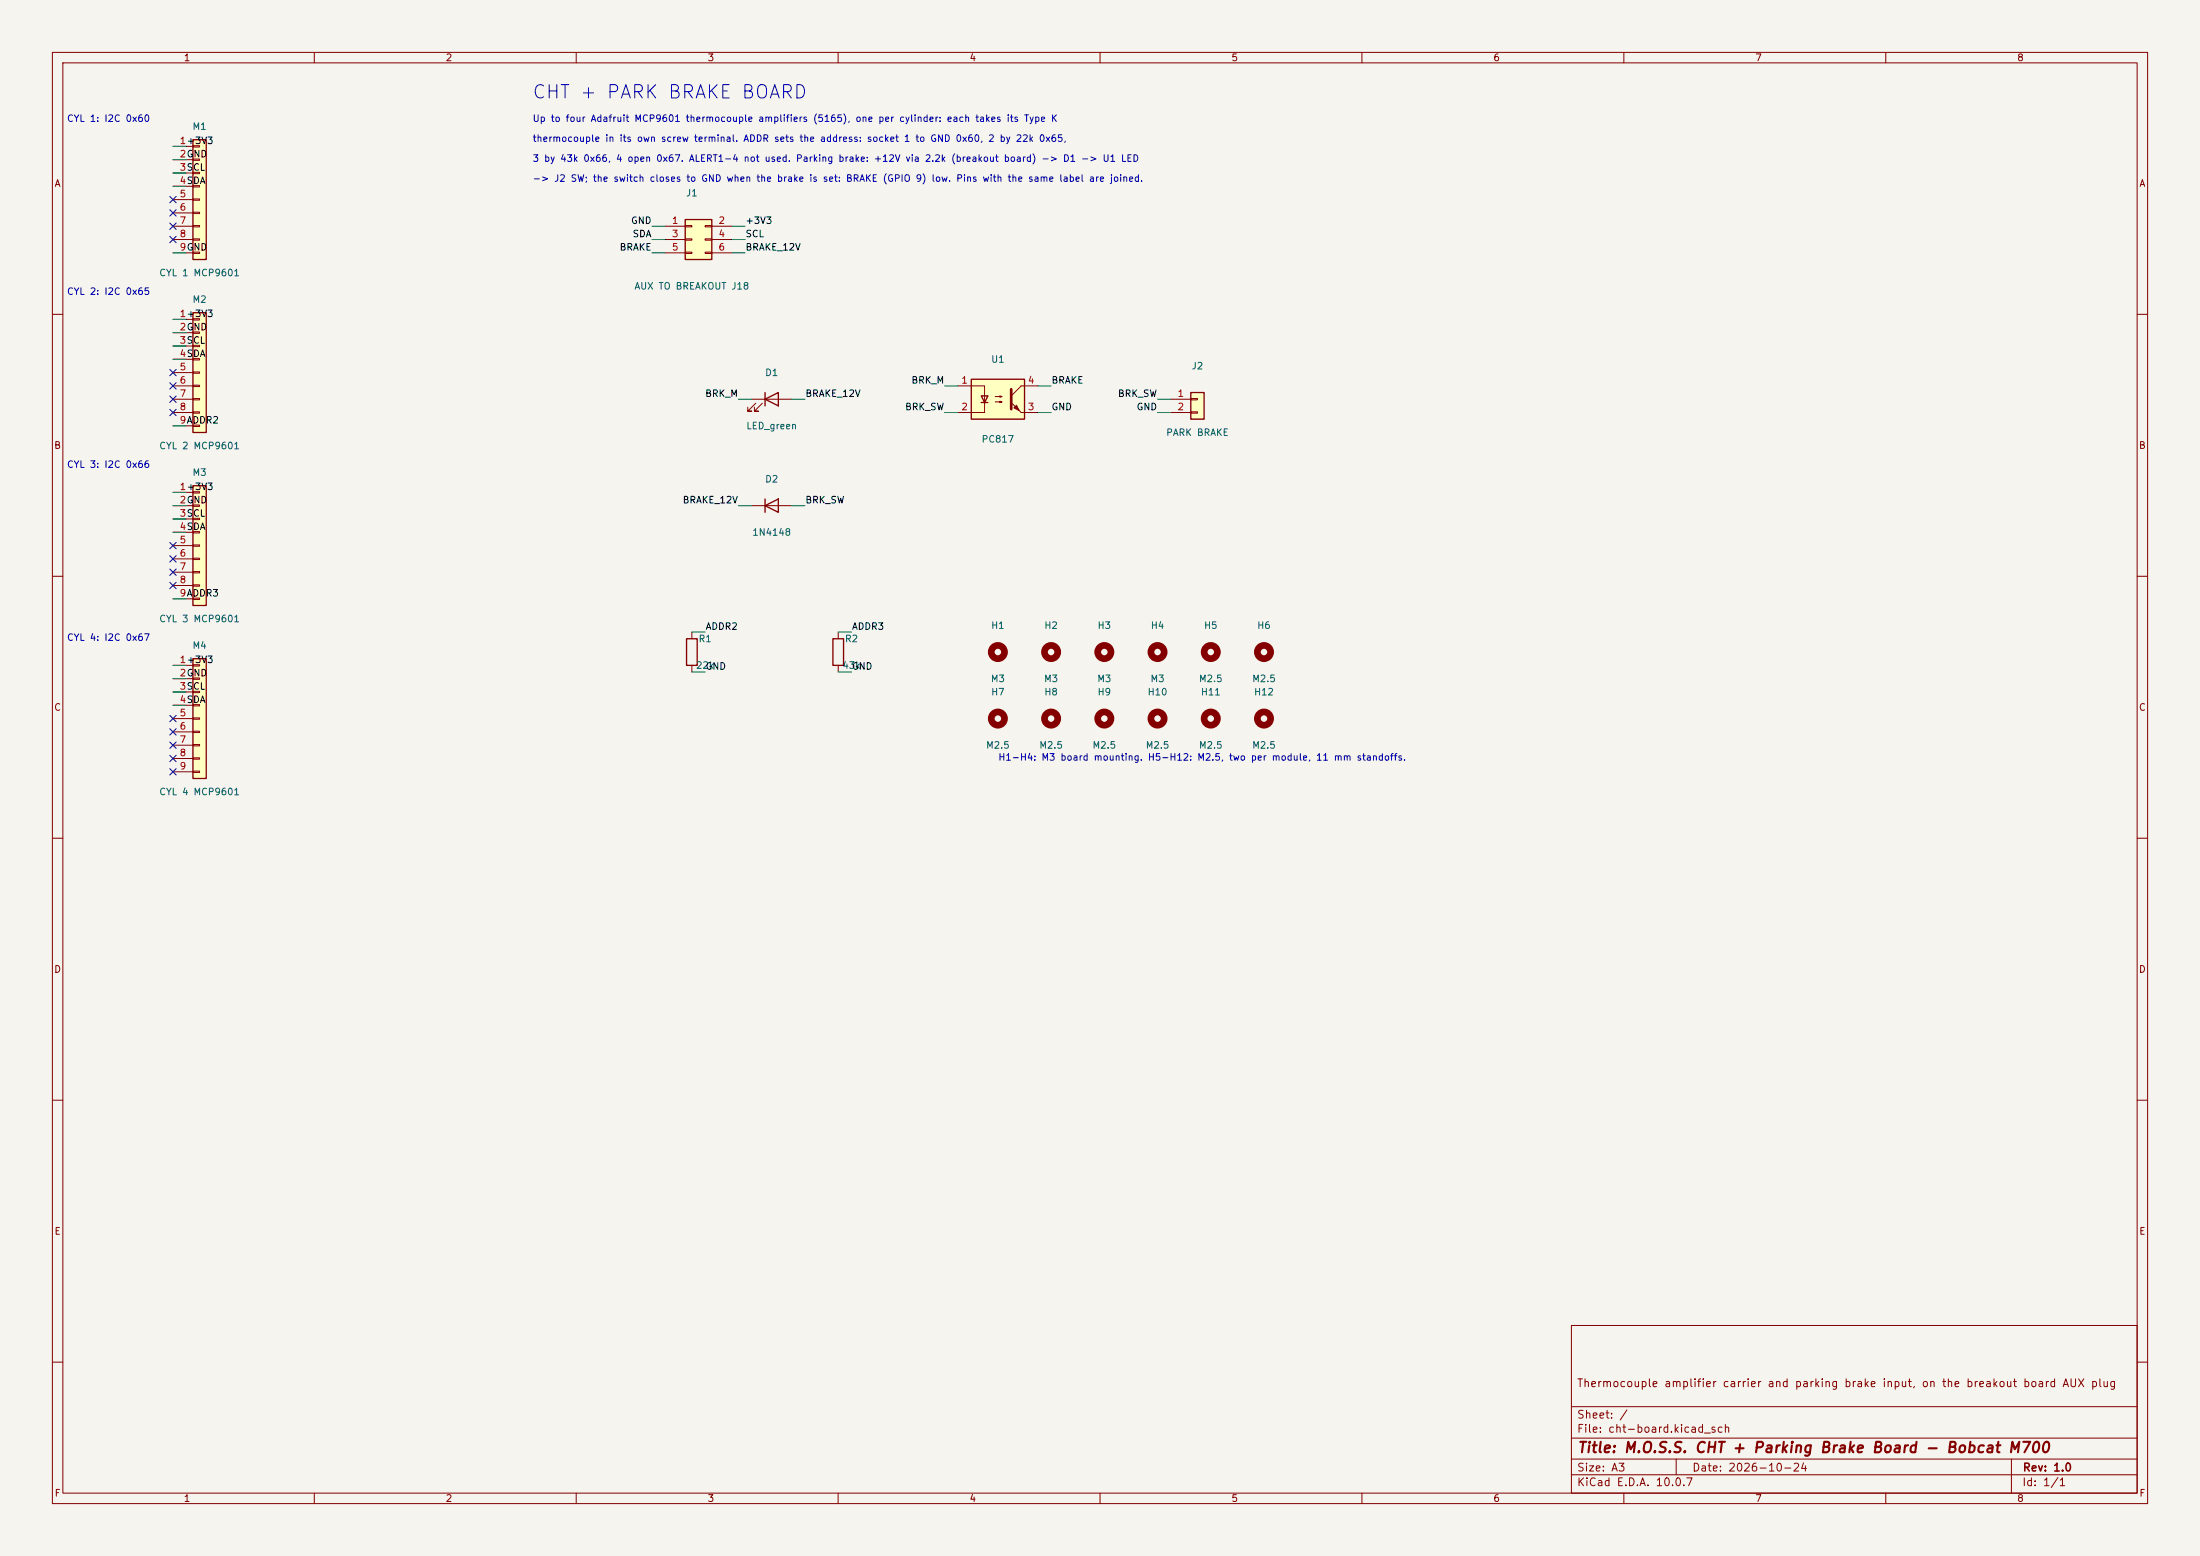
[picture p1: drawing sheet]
(kicad_sch (version 20250114) (generator "eeschema") (generator_version "9.0") (paper "A3") (title_block (title "M.O.S.S. CHT + Parking Brake Board - Bobcat M700") (date "2026-10-24") (rev "1.0") (comment 1 "Thermocouple amplifier carrier and parking brake input, on the breakout board AUX plug")) (lib_symbols (symbol "Connector_Generic:Conn_01x02"
  (pin_names
   (offset 1.016) (hide yes))
  (exclude_from_sim no)
  (in_bom yes)
  (on_board yes)
  (in_pos_files yes)
  (duplicate_pin_numbers_are_jumpers no)
  (property "Reference" "J" (at 0 2.54 0) (show_name no) (do_not_autoplace no) (effects (font (size 1.27 1.27))))
  (property "Value" "Conn_01x02" (at 0 -5.08 0) (show_name no) (do_not_autoplace no) (effects (font (size 1.27 1.27))))
  (property "Footprint" "" (at 0 0 0) (show_name no) (do_not_autoplace no) (hide yes) (effects (font (size 1.27 1.27))))
  (property "Datasheet" "" (at 0 0 0) (show_name no) (do_not_autoplace no) (hide yes) (effects (font (size 1.27 1.27))))
  (property "Description" "Generic connector, single row, 01x02, script generated (kicad-library-utils/schlib/autogen/connector/)" (at 0 0 0) (show_name no) (do_not_autoplace no) (hide yes) (effects (font (size 1.27 1.27))))
  (symbol "Conn_01x02_1_1"
   (rectangle (start -1.27 1.27) (end 1.27 -3.81) (stroke (width 0.254) (type default)) (fill (type background)))
   (rectangle (start -1.27 0.127) (end 0 -0.127) (stroke (width 0.1524) (type default)) (fill (type none)))
   (rectangle (start -1.27 -2.413) (end 0 -2.667) (stroke (width 0.1524) (type default)) (fill (type none)))
   (pin passive line (at -5.08 0 0) (length 3.81) (name "Pin_1" (effects (font (size 1.27 1.27)))) (number "1" (effects (font (size 1.27 1.27)))))
   (pin passive line (at -5.08 -2.54 0) (length 3.81) (name "Pin_2" (effects (font (size 1.27 1.27)))) (number "2" (effects (font (size 1.27 1.27))))))
  (embedded_fonts no)) (symbol "Connector_Generic:Conn_01x09"
  (pin_names
   (offset 1.016) (hide yes))
  (exclude_from_sim no)
  (in_bom yes)
  (on_board yes)
  (in_pos_files yes)
  (duplicate_pin_numbers_are_jumpers no)
  (property "Reference" "J" (at 0 12.7 0) (show_name no) (do_not_autoplace no) (effects (font (size 1.27 1.27))))
  (property "Value" "Conn_01x09" (at 0 -12.7 0) (show_name no) (do_not_autoplace no) (effects (font (size 1.27 1.27))))
  (property "Footprint" "" (at 0 0 0) (show_name no) (do_not_autoplace no) (hide yes) (effects (font (size 1.27 1.27))))
  (property "Datasheet" "" (at 0 0 0) (show_name no) (do_not_autoplace no) (hide yes) (effects (font (size 1.27 1.27))))
  (property "Description" "Generic connector, single row, 01x09, script generated (kicad-library-utils/schlib/autogen/connector/)" (at 0 0 0) (show_name no) (do_not_autoplace no) (hide yes) (effects (font (size 1.27 1.27))))
  (symbol "Conn_01x09_1_1"
   (rectangle (start -1.27 11.43) (end 1.27 -11.43) (stroke (width 0.254) (type default)) (fill (type background)))
   (rectangle (start -1.27 10.287) (end 0 10.033) (stroke (width 0.1524) (type default)) (fill (type none)))
   (rectangle (start -1.27 7.747) (end 0 7.493) (stroke (width 0.1524) (type default)) (fill (type none)))
   (rectangle (start -1.27 5.207) (end 0 4.953) (stroke (width 0.1524) (type default)) (fill (type none)))
   (rectangle (start -1.27 2.667) (end 0 2.413) (stroke (width 0.1524) (type default)) (fill (type none)))
   (rectangle (start -1.27 0.127) (end 0 -0.127) (stroke (width 0.1524) (type default)) (fill (type none)))
   (rectangle (start -1.27 -2.413) (end 0 -2.667) (stroke (width 0.1524) (type default)) (fill (type none)))
   (rectangle (start -1.27 -4.953) (end 0 -5.207) (stroke (width 0.1524) (type default)) (fill (type none)))
   (rectangle (start -1.27 -7.493) (end 0 -7.747) (stroke (width 0.1524) (type default)) (fill (type none)))
   (rectangle (start -1.27 -10.033) (end 0 -10.287) (stroke (width 0.1524) (type default)) (fill (type none)))
   (pin passive line (at -5.08 10.16 0) (length 3.81) (name "Pin_1" (effects (font (size 1.27 1.27)))) (number "1" (effects (font (size 1.27 1.27)))))
   (pin passive line (at -5.08 7.62 0) (length 3.81) (name "Pin_2" (effects (font (size 1.27 1.27)))) (number "2" (effects (font (size 1.27 1.27)))))
   (pin passive line (at -5.08 5.08 0) (length 3.81) (name "Pin_3" (effects (font (size 1.27 1.27)))) (number "3" (effects (font (size 1.27 1.27)))))
   (pin passive line (at -5.08 2.54 0) (length 3.81) (name "Pin_4" (effects (font (size 1.27 1.27)))) (number "4" (effects (font (size 1.27 1.27)))))
   (pin passive line (at -5.08 0 0) (length 3.81) (name "Pin_5" (effects (font (size 1.27 1.27)))) (number "5" (effects (font (size 1.27 1.27)))))
   (pin passive line (at -5.08 -2.54 0) (length 3.81) (name "Pin_6" (effects (font (size 1.27 1.27)))) (number "6" (effects (font (size 1.27 1.27)))))
   (pin passive line (at -5.08 -5.08 0) (length 3.81) (name "Pin_7" (effects (font (size 1.27 1.27)))) (number "7" (effects (font (size 1.27 1.27)))))
   (pin passive line (at -5.08 -7.62 0) (length 3.81) (name "Pin_8" (effects (font (size 1.27 1.27)))) (number "8" (effects (font (size 1.27 1.27)))))
   (pin passive line (at -5.08 -10.16 0) (length 3.81) (name "Pin_9" (effects (font (size 1.27 1.27)))) (number "9" (effects (font (size 1.27 1.27))))))
  (embedded_fonts no)) (symbol "Connector_Generic:Conn_02x03_Odd_Even"
  (pin_names
   (offset 1.016) (hide yes))
  (exclude_from_sim no)
  (in_bom yes)
  (on_board yes)
  (in_pos_files yes)
  (duplicate_pin_numbers_are_jumpers no)
  (property "Reference" "J" (at 1.27 5.08 0) (show_name no) (do_not_autoplace no) (effects (font (size 1.27 1.27))))
  (property "Value" "Conn_02x03_Odd_Even" (at 1.27 -5.08 0) (show_name no) (do_not_autoplace no) (effects (font (size 1.27 1.27))))
  (property "Footprint" "" (at 0 0 0) (show_name no) (do_not_autoplace no) (hide yes) (effects (font (size 1.27 1.27))))
  (property "Datasheet" "" (at 0 0 0) (show_name no) (do_not_autoplace no) (hide yes) (effects (font (size 1.27 1.27))))
  (property "Description" "Generic connector, double row, 02x03, odd/even pin numbering scheme (row 1 odd numbers, row 2 even numbers), script generated (kicad-library-utils/schlib/autogen/connector/)" (at 0 0 0) (show_name no) (do_not_autoplace no) (hide yes) (effects (font (size 1.27 1.27))))
  (symbol "Conn_02x03_Odd_Even_1_1"
   (rectangle (start -1.27 3.81) (end 3.81 -3.81) (stroke (width 0.254) (type default)) (fill (type background)))
   (rectangle (start -1.27 2.667) (end 0 2.413) (stroke (width 0.1524) (type default)) (fill (type none)))
   (rectangle (start -1.27 0.127) (end 0 -0.127) (stroke (width 0.1524) (type default)) (fill (type none)))
   (rectangle (start -1.27 -2.413) (end 0 -2.667) (stroke (width 0.1524) (type default)) (fill (type none)))
   (rectangle (start 3.81 2.667) (end 2.54 2.413) (stroke (width 0.1524) (type default)) (fill (type none)))
   (rectangle (start 3.81 0.127) (end 2.54 -0.127) (stroke (width 0.1524) (type default)) (fill (type none)))
   (rectangle (start 3.81 -2.413) (end 2.54 -2.667) (stroke (width 0.1524) (type default)) (fill (type none)))
   (pin passive line (at -5.08 2.54 0) (length 3.81) (name "Pin_1" (effects (font (size 1.27 1.27)))) (number "1" (effects (font (size 1.27 1.27)))))
   (pin passive line (at 7.62 2.54 180) (length 3.81) (name "Pin_2" (effects (font (size 1.27 1.27)))) (number "2" (effects (font (size 1.27 1.27)))))
   (pin passive line (at -5.08 0 0) (length 3.81) (name "Pin_3" (effects (font (size 1.27 1.27)))) (number "3" (effects (font (size 1.27 1.27)))))
   (pin passive line (at 7.62 0 180) (length 3.81) (name "Pin_4" (effects (font (size 1.27 1.27)))) (number "4" (effects (font (size 1.27 1.27)))))
   (pin passive line (at -5.08 -2.54 0) (length 3.81) (name "Pin_5" (effects (font (size 1.27 1.27)))) (number "5" (effects (font (size 1.27 1.27)))))
   (pin passive line (at 7.62 -2.54 180) (length 3.81) (name "Pin_6" (effects (font (size 1.27 1.27)))) (number "6" (effects (font (size 1.27 1.27))))))
  (embedded_fonts no)) (symbol "Device:D"
  (pin_numbers (hide yes))
  (pin_names
   (offset 1.016) (hide yes))
  (exclude_from_sim no)
  (in_bom yes)
  (on_board yes)
  (in_pos_files yes)
  (duplicate_pin_numbers_are_jumpers no)
  (property "Reference" "D" (at 0 2.54 0) (show_name no) (do_not_autoplace no) (effects (font (size 1.27 1.27))))
  (property "Value" "D" (at 0 -2.54 0) (show_name no) (do_not_autoplace no) (effects (font (size 1.27 1.27))))
  (property "Footprint" "" (at 0 0 0) (show_name no) (do_not_autoplace no) (hide yes) (effects (font (size 1.27 1.27))))
  (property "Datasheet" "" (at 0 0 0) (show_name no) (do_not_autoplace no) (hide yes) (effects (font (size 1.27 1.27))))
  (property "Description" "Diode" (at 0 0 0) (show_name no) (do_not_autoplace no) (hide yes) (effects (font (size 1.27 1.27))))
  (property "Sim.Device" "D" (at 0 0 0) (show_name no) (do_not_autoplace no) (hide yes) (effects (font (size 1.27 1.27))))
  (property "Sim.Pins" "1=K 2=A" (at 0 0 0) (show_name no) (do_not_autoplace no) (hide yes) (effects (font (size 1.27 1.27))))
  (symbol "D_0_1"
   (polyline (pts (xy -1.27 1.27) (xy -1.27 -1.27)) (stroke (width 0.254) (type default)) (fill (type none)))
   (polyline (pts (xy 1.27 1.27) (xy 1.27 -1.27) (xy -1.27 0) (xy 1.27 1.27)) (stroke (width 0.254) (type default)) (fill (type none)))
   (polyline (pts (xy 1.27 0) (xy -1.27 0)) (stroke (width 0) (type default)) (fill (type none))))
  (symbol "D_1_1"
   (pin passive line (at -3.81 0 0) (length 2.54) (name "K" (effects (font (size 1.27 1.27)))) (number "1" (effects (font (size 1.27 1.27)))))
   (pin passive line (at 3.81 0 180) (length 2.54) (name "A" (effects (font (size 1.27 1.27)))) (number "2" (effects (font (size 1.27 1.27))))))
  (embedded_fonts no)) (symbol "Device:LED"
  (pin_numbers (hide yes))
  (pin_names
   (offset 1.016) (hide yes))
  (exclude_from_sim no)
  (in_bom yes)
  (on_board yes)
  (in_pos_files yes)
  (duplicate_pin_numbers_are_jumpers no)
  (property "Reference" "D" (at 0 2.54 0) (show_name no) (do_not_autoplace no) (effects (font (size 1.27 1.27))))
  (property "Value" "LED" (at 0 -2.54 0) (show_name no) (do_not_autoplace no) (effects (font (size 1.27 1.27))))
  (property "Footprint" "" (at 0 0 0) (show_name no) (do_not_autoplace no) (hide yes) (effects (font (size 1.27 1.27))))
  (property "Datasheet" "" (at 0 0 0) (show_name no) (do_not_autoplace no) (hide yes) (effects (font (size 1.27 1.27))))
  (property "Description" "Light emitting diode" (at 0 0 0) (show_name no) (do_not_autoplace no) (hide yes) (effects (font (size 1.27 1.27))))
  (property "Sim.Pins" "1=K 2=A" (at 0 0 0) (show_name no) (do_not_autoplace no) (hide yes) (effects (font (size 1.27 1.27))))
  (symbol "LED_0_1"
   (polyline (pts (xy -3.048 -0.762) (xy -4.572 -2.286) (xy -3.81 -2.286) (xy -4.572 -2.286) (xy -4.572 -1.524)) (stroke (width 0) (type default)) (fill (type none)))
   (polyline (pts (xy -1.778 -0.762) (xy -3.302 -2.286) (xy -2.54 -2.286) (xy -3.302 -2.286) (xy -3.302 -1.524)) (stroke (width 0) (type default)) (fill (type none)))
   (polyline (pts (xy -1.27 0) (xy 1.27 0)) (stroke (width 0) (type default)) (fill (type none)))
   (polyline (pts (xy -1.27 -1.27) (xy -1.27 1.27)) (stroke (width 0.254) (type default)) (fill (type none)))
   (polyline (pts (xy 1.27 -1.27) (xy 1.27 1.27) (xy -1.27 0) (xy 1.27 -1.27)) (stroke (width 0.254) (type default)) (fill (type none))))
  (symbol "LED_1_1"
   (pin passive line (at -3.81 0 0) (length 2.54) (name "K" (effects (font (size 1.27 1.27)))) (number "1" (effects (font (size 1.27 1.27)))))
   (pin passive line (at 3.81 0 180) (length 2.54) (name "A" (effects (font (size 1.27 1.27)))) (number "2" (effects (font (size 1.27 1.27))))))
  (embedded_fonts no)) (symbol "Device:R"
  (pin_numbers (hide yes))
  (pin_names
   (offset 0))
  (exclude_from_sim no)
  (in_bom yes)
  (on_board yes)
  (in_pos_files yes)
  (duplicate_pin_numbers_are_jumpers no)
  (property "Reference" "R" (at 2.032 0 90) (show_name no) (do_not_autoplace no) (effects (font (size 1.27 1.27))))
  (property "Value" "R" (at 0 0 90) (show_name no) (do_not_autoplace no) (effects (font (size 1.27 1.27))))
  (property "Footprint" "" (at -1.778 0 90) (show_name no) (do_not_autoplace no) (hide yes) (effects (font (size 1.27 1.27))))
  (property "Datasheet" "" (at 0 0 0) (show_name no) (do_not_autoplace no) (hide yes) (effects (font (size 1.27 1.27))))
  (property "Description" "Resistor" (at 0 0 0) (show_name no) (do_not_autoplace no) (hide yes) (effects (font (size 1.27 1.27))))
  (symbol "R_0_1"
   (rectangle (start -1.016 -2.54) (end 1.016 2.54) (stroke (width 0.254) (type default)) (fill (type none))))
  (symbol "R_1_1"
   (pin passive line (at 0 3.81 270) (length 1.27) (name "" (effects (font (size 1.27 1.27)))) (number "1" (effects (font (size 1.27 1.27)))))
   (pin passive line (at 0 -3.81 90) (length 1.27) (name "" (effects (font (size 1.27 1.27)))) (number "2" (effects (font (size 1.27 1.27))))))
  (embedded_fonts no)) (symbol "Isolator:PC817"
  (pin_names
   (offset 1.016))
  (exclude_from_sim no)
  (in_bom yes)
  (on_board yes)
  (in_pos_files yes)
  (duplicate_pin_numbers_are_jumpers no)
  (property "Reference" "U" (at -5.08 5.08 0) (show_name no) (do_not_autoplace no) (effects (font (size 1.27 1.27)) (justify left)))
  (property "Value" "PC817" (at 0 5.08 0) (show_name no) (do_not_autoplace no) (effects (font (size 1.27 1.27)) (justify left)))
  (property "Footprint" "Package_DIP:DIP-4_W7.62mm" (at -5.08 -5.08 0) (show_name no) (do_not_autoplace no) (hide yes) (effects (font (size 1.27 1.27)
    (italic yes)) (justify left)))
  (property "Datasheet" "http://www.soselectronic.cz/a_info/resource/d/pc817.pdf" (at 0 0 0) (show_name no) (do_not_autoplace no) (hide yes) (effects (font (size 1.27 1.27)) (justify left)))
  (property "Description" "DC Optocoupler, Vce 35V, CTR 50-300%, DIP-4" (at 0 0 0) (show_name no) (do_not_autoplace no) (hide yes) (effects (font (size 1.27 1.27))))
  (symbol "PC817_0_1"
   (rectangle (start -5.08 3.81) (end 5.08 -3.81) (stroke (width 0.254) (type default)) (fill (type background)))
   (polyline (pts (xy -5.08 2.54) (xy -2.54 2.54) (xy -2.54 -0.635)) (stroke (width 0) (type default)) (fill (type none)))
   (polyline (pts (xy -3.175 -0.635) (xy -1.905 -0.635)) (stroke (width 0.254) (type default)) (fill (type none)))
   (polyline (pts (xy -2.54 -0.635) (xy -2.54 -2.54) (xy -5.08 -2.54)) (stroke (width 0) (type default)) (fill (type none)))
   (polyline (pts (xy -2.54 -0.635) (xy -3.175 0.635) (xy -1.905 0.635) (xy -2.54 -0.635)) (stroke (width 0.254) (type default)) (fill (type none)))
   (polyline (pts (xy -0.508 0.508) (xy 0.762 0.508) (xy 0.381 0.381) (xy 0.381 0.635) (xy 0.762 0.508)) (stroke (width 0) (type default)) (fill (type none)))
   (polyline (pts (xy -0.508 -0.508) (xy 0.762 -0.508) (xy 0.381 -0.635) (xy 0.381 -0.381) (xy 0.762 -0.508)) (stroke (width 0) (type default)) (fill (type none)))
   (polyline (pts (xy 2.54 1.905) (xy 2.54 -1.905)) (stroke (width 0.508) (type default)) (fill (type none)))
   (polyline (pts (xy 2.54 0.635) (xy 4.445 2.54)) (stroke (width 0) (type default)) (fill (type none)))
   (polyline (pts (xy 3.048 -1.651) (xy 3.556 -1.143) (xy 4.064 -2.159) (xy 3.048 -1.651)) (stroke (width 0) (type default)) (fill (type outline)))
   (polyline (pts (xy 4.445 2.54) (xy 5.08 2.54)) (stroke (width 0) (type default)) (fill (type none)))
   (polyline (pts (xy 4.445 -2.54) (xy 2.54 -0.635)) (stroke (width 0) (type default)) (fill (type outline)))
   (polyline (pts (xy 4.445 -2.54) (xy 5.08 -2.54)) (stroke (width 0) (type default)) (fill (type none))))
  (symbol "PC817_1_1"
   (pin passive line (at -7.62 2.54 0) (length 2.54) (name "" (effects (font (size 1.27 1.27)))) (number "1" (effects (font (size 1.27 1.27)))))
   (pin passive line (at -7.62 -2.54 0) (length 2.54) (name "" (effects (font (size 1.27 1.27)))) (number "2" (effects (font (size 1.27 1.27)))))
   (pin passive line (at 7.62 -2.54 180) (length 2.54) (name "" (effects (font (size 1.27 1.27)))) (number "3" (effects (font (size 1.27 1.27)))))
   (pin passive line (at 7.62 2.54 180) (length 2.54) (name "" (effects (font (size 1.27 1.27)))) (number "4" (effects (font (size 1.27 1.27))))))
  (embedded_fonts no)) (symbol "Mechanical:MountingHole"
  (pin_names
   (offset 1.016))
  (exclude_from_sim no)
  (in_bom no)
  (on_board yes)
  (in_pos_files yes)
  (duplicate_pin_numbers_are_jumpers no)
  (property "Reference" "H" (at 0 5.08 0) (show_name no) (do_not_autoplace no) (effects (font (size 1.27 1.27))))
  (property "Value" "MountingHole" (at 0 3.175 0) (show_name no) (do_not_autoplace no) (effects (font (size 1.27 1.27))))
  (property "Footprint" "" (at 0 0 0) (show_name no) (do_not_autoplace no) (hide yes) (effects (font (size 1.27 1.27))))
  (property "Datasheet" "" (at 0 0 0) (show_name no) (do_not_autoplace no) (hide yes) (effects (font (size 1.27 1.27))))
  (property "Description" "Mounting Hole without connection" (at 0 0 0) (show_name no) (do_not_autoplace no) (hide yes) (effects (font (size 1.27 1.27))))
  (symbol "MountingHole_0_1"
   (circle (center 0 0) (radius 1.27) (stroke (width 1.27) (type default)) (fill (type none))))
  (embedded_fonts no))) (symbol (lib_id "Connector_Generic:Conn_01x09") (at 38.10 38.10 0) (unit 1) (exclude_from_sim no) (in_bom yes) (on_board yes) (dnp no) (property "Reference" "M1" (at 38.10 24.13 0) (effects (font (size 1.27 1.27)))) (property "Value" "CYL 1 MCP9601" (at 38.10 52.07 0) (effects (font (size 1.27 1.27)))) (property "Footprint" "Connector_PinSocket_2.54mm:PinSocket_1x09_P2.54mm_Vertical" (at 38.10 38.10 0) (effects (font (size 1.27 1.27)) (hide yes))) (property "Datasheet" "~" (at 38.10 38.10 0) (effects (font (size 1.27 1.27)) (hide yes))) (property "Description" "Socket for an Adafruit MCP9601 module (5165): cylinder 1, I2C 0x60. VIN GND SCL SDA ALERT1-4 ADDR" (at 38.10 38.10 0) (effects (font (size 1.27 1.27)) (hide yes))) (pin "1") (pin "2") (pin "3") (pin "4") (pin "5") (pin "6") (pin "7") (pin "8") (pin "9")) (no_connect (at 33.02 38.10)) (no_connect (at 33.02 40.64)) (no_connect (at 33.02 43.18)) (no_connect (at 33.02 45.72)) (wire (pts (xy 33.02 27.94) (xy 35.56 27.94)) (stroke (width 0) (type default))) (label "+3V3" (at 35.56 27.94 0) (effects (font (size 1.27 1.27)) (justify left bottom))) (wire (pts (xy 33.02 30.48) (xy 35.56 30.48)) (stroke (width 0) (type default))) (label "GND" (at 35.56 30.48 0) (effects (font (size 1.27 1.27)) (justify left bottom))) (wire (pts (xy 33.02 33.02) (xy 35.56 33.02)) (stroke (width 0) (type default))) (label "SCL" (at 35.56 33.02 0) (effects (font (size 1.27 1.27)) (justify left bottom))) (wire (pts (xy 33.02 35.56) (xy 35.56 35.56)) (stroke (width 0) (type default))) (label "SDA" (at 35.56 35.56 0) (effects (font (size 1.27 1.27)) (justify left bottom))) (wire (pts (xy 33.02 48.26) (xy 35.56 48.26)) (stroke (width 0) (type default))) (label "GND" (at 35.56 48.26 0) (effects (font (size 1.27 1.27)) (justify left bottom))) (text "CYL 1: I2C 0x60" (exclude_from_sim no) (at 12.70 22.86 0) (effects (font (size 1.27 1.27)) (justify left))) (symbol (lib_id "Connector_Generic:Conn_01x09") (at 38.10 71.12 0) (unit 1) (exclude_from_sim no) (in_bom yes) (on_board yes) (dnp no) (property "Reference" "M2" (at 38.10 57.15 0) (effects (font (size 1.27 1.27)))) (property "Value" "CYL 2 MCP9601" (at 38.10 85.09 0) (effects (font (size 1.27 1.27)))) (property "Footprint" "Connector_PinSocket_2.54mm:PinSocket_1x09_P2.54mm_Vertical" (at 38.10 71.12 0) (effects (font (size 1.27 1.27)) (hide yes))) (property "Datasheet" "~" (at 38.10 71.12 0) (effects (font (size 1.27 1.27)) (hide yes))) (property "Description" "Socket for an Adafruit MCP9601 module (5165): cylinder 2, I2C 0x65. VIN GND SCL SDA ALERT1-4 ADDR" (at 38.10 71.12 0) (effects (font (size 1.27 1.27)) (hide yes))) (pin "1") (pin "2") (pin "3") (pin "4") (pin "5") (pin "6") (pin "7") (pin "8") (pin "9")) (no_connect (at 33.02 71.12)) (no_connect (at 33.02 73.66)) (no_connect (at 33.02 76.20)) (no_connect (at 33.02 78.74)) (wire (pts (xy 33.02 60.96) (xy 35.56 60.96)) (stroke (width 0) (type default))) (label "+3V3" (at 35.56 60.96 0) (effects (font (size 1.27 1.27)) (justify left bottom))) (wire (pts (xy 33.02 63.50) (xy 35.56 63.50)) (stroke (width 0) (type default))) (label "GND" (at 35.56 63.50 0) (effects (font (size 1.27 1.27)) (justify left bottom))) (wire (pts (xy 33.02 66.04) (xy 35.56 66.04)) (stroke (width 0) (type default))) (label "SCL" (at 35.56 66.04 0) (effects (font (size 1.27 1.27)) (justify left bottom))) (wire (pts (xy 33.02 68.58) (xy 35.56 68.58)) (stroke (width 0) (type default))) (label "SDA" (at 35.56 68.58 0) (effects (font (size 1.27 1.27)) (justify left bottom))) (wire (pts (xy 33.02 81.28) (xy 35.56 81.28)) (stroke (width 0) (type default))) (label "ADDR2" (at 35.56 81.28 0) (effects (font (size 1.27 1.27)) (justify left bottom))) (text "CYL 2: I2C 0x65" (exclude_from_sim no) (at 12.70 55.88 0) (effects (font (size 1.27 1.27)) (justify left))) (symbol (lib_id "Connector_Generic:Conn_01x09") (at 38.10 104.14 0) (unit 1) (exclude_from_sim no) (in_bom yes) (on_board yes) (dnp no) (property "Reference" "M3" (at 38.10 90.17 0) (effects (font (size 1.27 1.27)))) (property "Value" "CYL 3 MCP9601" (at 38.10 118.11 0) (effects (font (size 1.27 1.27)))) (property "Footprint" "Connector_PinSocket_2.54mm:PinSocket_1x09_P2.54mm_Vertical" (at 38.10 104.14 0) (effects (font (size 1.27 1.27)) (hide yes))) (property "Datasheet" "~" (at 38.10 104.14 0) (effects (font (size 1.27 1.27)) (hide yes))) (property "Description" "Socket for an Adafruit MCP9601 module (5165): cylinder 3, I2C 0x66. VIN GND SCL SDA ALERT1-4 ADDR" (at 38.10 104.14 0) (effects (font (size 1.27 1.27)) (hide yes))) (pin "1") (pin "2") (pin "3") (pin "4") (pin "5") (pin "6") (pin "7") (pin "8") (pin "9")) (no_connect (at 33.02 104.14)) (no_connect (at 33.02 106.68)) (no_connect (at 33.02 109.22)) (no_connect (at 33.02 111.76)) (wire (pts (xy 33.02 93.98) (xy 35.56 93.98)) (stroke (width 0) (type default))) (label "+3V3" (at 35.56 93.98 0) (effects (font (size 1.27 1.27)) (justify left bottom))) (wire (pts (xy 33.02 96.52) (xy 35.56 96.52)) (stroke (width 0) (type default))) (label "GND" (at 35.56 96.52 0) (effects (font (size 1.27 1.27)) (justify left bottom))) (wire (pts (xy 33.02 99.06) (xy 35.56 99.06)) (stroke (width 0) (type default))) (label "SCL" (at 35.56 99.06 0) (effects (font (size 1.27 1.27)) (justify left bottom))) (wire (pts (xy 33.02 101.60) (xy 35.56 101.60)) (stroke (width 0) (type default))) (label "SDA" (at 35.56 101.60 0) (effects (font (size 1.27 1.27)) (justify left bottom))) (wire (pts (xy 33.02 114.30) (xy 35.56 114.30)) (stroke (width 0) (type default))) (label "ADDR3" (at 35.56 114.30 0) (effects (font (size 1.27 1.27)) (justify left bottom))) (text "CYL 3: I2C 0x66" (exclude_from_sim no) (at 12.70 88.90 0) (effects (font (size 1.27 1.27)) (justify left))) (symbol (lib_id "Connector_Generic:Conn_01x09") (at 38.10 137.16 0) (unit 1) (exclude_from_sim no) (in_bom yes) (on_board yes) (dnp no) (property "Reference" "M4" (at 38.10 123.19 0) (effects (font (size 1.27 1.27)))) (property "Value" "CYL 4 MCP9601" (at 38.10 151.13 0) (effects (font (size 1.27 1.27)))) (property "Footprint" "Connector_PinSocket_2.54mm:PinSocket_1x09_P2.54mm_Vertical" (at 38.10 137.16 0) (effects (font (size 1.27 1.27)) (hide yes))) (property "Datasheet" "~" (at 38.10 137.16 0) (effects (font (size 1.27 1.27)) (hide yes))) (property "Description" "Socket for an Adafruit MCP9601 module (5165): cylinder 4, I2C 0x67. VIN GND SCL SDA ALERT1-4 ADDR" (at 38.10 137.16 0) (effects (font (size 1.27 1.27)) (hide yes))) (pin "1") (pin "2") (pin "3") (pin "4") (pin "5") (pin "6") (pin "7") (pin "8") (pin "9")) (no_connect (at 33.02 137.16)) (no_connect (at 33.02 139.70)) (no_connect (at 33.02 142.24)) (no_connect (at 33.02 144.78)) (no_connect (at 33.02 147.32)) (wire (pts (xy 33.02 127.00) (xy 35.56 127.00)) (stroke (width 0) (type default))) (label "+3V3" (at 35.56 127.00 0) (effects (font (size 1.27 1.27)) (justify left bottom))) (wire (pts (xy 33.02 129.54) (xy 35.56 129.54)) (stroke (width 0) (type default))) (label "GND" (at 35.56 129.54 0) (effects (font (size 1.27 1.27)) (justify left bottom))) (wire (pts (xy 33.02 132.08) (xy 35.56 132.08)) (stroke (width 0) (type default))) (label "SCL" (at 35.56 132.08 0) (effects (font (size 1.27 1.27)) (justify left bottom))) (wire (pts (xy 33.02 134.62) (xy 35.56 134.62)) (stroke (width 0) (type default))) (label "SDA" (at 35.56 134.62 0) (effects (font (size 1.27 1.27)) (justify left bottom))) (text "CYL 4: I2C 0x67" (exclude_from_sim no) (at 12.70 121.92 0) (effects (font (size 1.27 1.27)) (justify left))) (symbol (lib_id "Connector_Generic:Conn_02x03_Odd_Even") (at 132.08 45.72 0) (unit 1) (exclude_from_sim no) (in_bom yes) (on_board yes) (dnp no) (property "Reference" "J1" (at 132.08 36.83 0) (effects (font (size 1.27 1.27)))) (property "Value" "AUX TO BREAKOUT J18" (at 132.08 54.61 0) (effects (font (size 1.27 1.27)))) (property "Footprint" "Connector_Molex:Molex_Micro-Fit_3.0_43045-0612_2x03_P3.00mm_Vertical" (at 132.08 45.72 0) (effects (font (size 1.27 1.27)) (hide yes))) (property "Datasheet" "~" (at 132.08 45.72 0) (effects (font (size 1.27 1.27)) (hide yes))) (property "Description" "Molex Micro-Fit 3.0 43045-0612 2x3 (latching): to the breakout board's AUX plug J18, pin to pin. 1 GND, 2 3V3, 3 SDA, 4 SCL, 5 BRAKE (GPIO 9), 6 BRAKE 12V. Housing 43025-0600 both ends" (at 132.08 45.72 0) (effects (font (size 1.27 1.27)) (hide yes))) (pin "1") (pin "2") (pin "3") (pin "4") (pin "5") (pin "6")) (wire (pts (xy 127.00 43.18) (xy 124.46 43.18)) (stroke (width 0) (type default))) (label "GND" (at 124.46 43.18 0) (effects (font (size 1.27 1.27)) (justify right bottom))) (wire (pts (xy 139.70 43.18) (xy 142.24 43.18)) (stroke (width 0) (type default))) (label "+3V3" (at 142.24 43.18 0) (effects (font (size 1.27 1.27)) (justify left bottom))) (wire (pts (xy 127.00 45.72) (xy 124.46 45.72)) (stroke (width 0) (type default))) (label "SDA" (at 124.46 45.72 0) (effects (font (size 1.27 1.27)) (justify right bottom))) (wire (pts (xy 139.70 45.72) (xy 142.24 45.72)) (stroke (width 0) (type default))) (label "SCL" (at 142.24 45.72 0) (effects (font (size 1.27 1.27)) (justify left bottom))) (wire (pts (xy 127.00 48.26) (xy 124.46 48.26)) (stroke (width 0) (type default))) (label "BRAKE" (at 124.46 48.26 0) (effects (font (size 1.27 1.27)) (justify right bottom))) (wire (pts (xy 139.70 48.26) (xy 142.24 48.26)) (stroke (width 0) (type default))) (label "BRAKE_12V" (at 142.24 48.26 0) (effects (font (size 1.27 1.27)) (justify left bottom))) (symbol (lib_id "Connector_Generic:Conn_01x02") (at 228.60 76.20 0) (unit 1) (exclude_from_sim no) (in_bom yes) (on_board yes) (dnp no) (property "Reference" "J2" (at 228.60 69.85 0) (effects (font (size 1.27 1.27)))) (property "Value" "PARK BRAKE" (at 228.60 82.55 0) (effects (font (size 1.27 1.27)))) (property "Footprint" "Connector_Phoenix_MSTB:PhoenixContact_MSTBA_2,5_2-G-5,08_1x02_P5.08mm_Horizontal" (at 228.60 76.20 0) (effects (font (size 1.27 1.27)) (hide yes))) (property "Datasheet" "~" (at 228.60 76.20 0) (effects (font (size 1.27 1.27)) (hide yes))) (property "Description" "Phoenix MSTB 2-pin: parking brake switch (closed = brake set) between SW and GND" (at 228.60 76.20 0) (effects (font (size 1.27 1.27)) (hide yes))) (pin "1") (pin "2")) (wire (pts (xy 223.52 76.20) (xy 220.98 76.20)) (stroke (width 0) (type default))) (label "BRK_SW" (at 220.98 76.20 0) (effects (font (size 1.27 1.27)) (justify right bottom))) (wire (pts (xy 223.52 78.74) (xy 220.98 78.74)) (stroke (width 0) (type default))) (label "GND" (at 220.98 78.74 0) (effects (font (size 1.27 1.27)) (justify right bottom))) (symbol (lib_id "Isolator:PC817") (at 190.50 76.20 0) (unit 1) (exclude_from_sim no) (in_bom yes) (on_board yes) (dnp no) (property "Reference" "U1" (at 190.50 68.58 0) (effects (font (size 1.27 1.27)))) (property "Value" "PC817" (at 190.50 83.82 0) (effects (font (size 1.27 1.27)))) (property "Footprint" "Package_DIP:DIP-4_W7.62mm" (at 190.50 76.20 0) (effects (font (size 1.27 1.27)) (hide yes))) (property "Datasheet" "~" (at 190.50 76.20 0) (effects (font (size 1.27 1.27)) (hide yes))) (property "Description" "Optocoupler: parking brake input" (at 190.50 76.20 0) (effects (font (size 1.27 1.27)) (hide yes))) (pin "1") (pin "2") (pin "3") (pin "4")) (wire (pts (xy 182.88 73.66) (xy 180.34 73.66)) (stroke (width 0) (type default))) (label "BRK_M" (at 180.34 73.66 0) (effects (font (size 1.27 1.27)) (justify right bottom))) (wire (pts (xy 182.88 78.74) (xy 180.34 78.74)) (stroke (width 0) (type default))) (label "BRK_SW" (at 180.34 78.74 0) (effects (font (size 1.27 1.27)) (justify right bottom))) (wire (pts (xy 198.12 78.74) (xy 200.66 78.74)) (stroke (width 0) (type default))) (label "GND" (at 200.66 78.74 0) (effects (font (size 1.27 1.27)) (justify left bottom))) (wire (pts (xy 198.12 73.66) (xy 200.66 73.66)) (stroke (width 0) (type default))) (label "BRAKE" (at 200.66 73.66 0) (effects (font (size 1.27 1.27)) (justify left bottom))) (symbol (lib_id "Device:LED") (at 147.32 76.20 0) (unit 1) (exclude_from_sim no) (in_bom yes) (on_board yes) (dnp no) (property "Reference" "D1" (at 147.32 71.12 0) (effects (font (size 1.27 1.27)))) (property "Value" "LED_green" (at 147.32 81.28 0) (effects (font (size 1.27 1.27)))) (property "Footprint" "LED_THT:LED_D3.0mm" (at 147.32 76.20 0) (effects (font (size 1.27 1.27)) (hide yes))) (property "Datasheet" "~" (at 147.32 76.20 0) (effects (font (size 1.27 1.27)) (hide yes))) (property "Description" "BRAKE SET: lit while the brake is set" (at 147.32 76.20 0) (effects (font (size 1.27 1.27)) (hide yes))) (pin "1") (pin "2")) (wire (pts (xy 151.13 76.20) (xy 153.67 76.20)) (stroke (width 0) (type default))) (label "BRAKE_12V" (at 153.67 76.20 0) (effects (font (size 1.27 1.27)) (justify left bottom))) (wire (pts (xy 143.51 76.20) (xy 140.97 76.20)) (stroke (width 0) (type default))) (label "BRK_M" (at 140.97 76.20 0) (effects (font (size 1.27 1.27)) (justify right bottom))) (symbol (lib_id "Device:D") (at 147.32 96.52 0) (unit 1) (exclude_from_sim no) (in_bom yes) (on_board yes) (dnp no) (property "Reference" "D2" (at 147.32 91.44 0) (effects (font (size 1.27 1.27)))) (property "Value" "1N4148" (at 147.32 101.60 0) (effects (font (size 1.27 1.27)))) (property "Footprint" "Diode_THT:D_DO-35_SOD27_P7.62mm_Horizontal" (at 147.32 96.52 0) (effects (font (size 1.27 1.27)) (hide yes))) (property "Datasheet" "~" (at 147.32 96.52 0) (effects (font (size 1.27 1.27)) (hide yes))) (property "Description" "Reverse-spike protection across the LEDs" (at 147.32 96.52 0) (effects (font (size 1.27 1.27)) (hide yes))) (pin "1") (pin "2")) (wire (pts (xy 151.13 96.52) (xy 153.67 96.52)) (stroke (width 0) (type default))) (label "BRK_SW" (at 153.67 96.52 0) (effects (font (size 1.27 1.27)) (justify left bottom))) (wire (pts (xy 143.51 96.52) (xy 140.97 96.52)) (stroke (width 0) (type default))) (label "BRAKE_12V" (at 140.97 96.52 0) (effects (font (size 1.27 1.27)) (justify right bottom))) (symbol (lib_id "Device:R") (at 132.08 124.46 0) (unit 1) (exclude_from_sim no) (in_bom yes) (on_board yes) (dnp no) (property "Reference" "R1" (at 134.62 121.92 0) (effects (font (size 1.27 1.27)))) (property "Value" "22k" (at 134.62 127.00 0) (effects (font (size 1.27 1.27)))) (property "Footprint" "Resistor_THT:R_Axial_DIN0207_L6.3mm_D2.5mm_P7.62mm_Horizontal" (at 132.08 124.46 0) (effects (font (size 1.27 1.27)) (hide yes))) (property "Datasheet" "~" (at 132.08 124.46 0) (effects (font (size 1.27 1.27)) (hide yes))) (property "Description" "Socket 2 address: 0x65" (at 132.08 124.46 0) (effects (font (size 1.27 1.27)) (hide yes))) (pin "1") (pin "2")) (wire (pts (xy 132.08 120.65) (xy 134.62 120.65)) (stroke (width 0) (type default))) (label "ADDR2" (at 134.62 120.65 0) (effects (font (size 1.27 1.27)) (justify left bottom))) (wire (pts (xy 132.08 128.27) (xy 134.62 128.27)) (stroke (width 0) (type default))) (label "GND" (at 134.62 128.27 0) (effects (font (size 1.27 1.27)) (justify left bottom))) (symbol (lib_id "Device:R") (at 160.02 124.46 0) (unit 1) (exclude_from_sim no) (in_bom yes) (on_board yes) (dnp no) (property "Reference" "R2" (at 162.56 121.92 0) (effects (font (size 1.27 1.27)))) (property "Value" "43k" (at 162.56 127.00 0) (effects (font (size 1.27 1.27)))) (property "Footprint" "Resistor_THT:R_Axial_DIN0207_L6.3mm_D2.5mm_P7.62mm_Horizontal" (at 160.02 124.46 0) (effects (font (size 1.27 1.27)) (hide yes))) (property "Datasheet" "~" (at 160.02 124.46 0) (effects (font (size 1.27 1.27)) (hide yes))) (property "Description" "Socket 3 address: 0x66" (at 160.02 124.46 0) (effects (font (size 1.27 1.27)) (hide yes))) (pin "1") (pin "2")) (wire (pts (xy 160.02 120.65) (xy 162.56 120.65)) (stroke (width 0) (type default))) (label "ADDR3" (at 162.56 120.65 0) (effects (font (size 1.27 1.27)) (justify left bottom))) (wire (pts (xy 160.02 128.27) (xy 162.56 128.27)) (stroke (width 0) (type default))) (label "GND" (at 162.56 128.27 0) (effects (font (size 1.27 1.27)) (justify left bottom))) (symbol (lib_id "Mechanical:MountingHole") (at 190.50 124.46 0) (unit 1) (exclude_from_sim no) (in_bom no) (on_board yes) (dnp no) (property "Reference" "H1" (at 190.50 119.38 0) (effects (font (size 1.27 1.27)))) (property "Value" "M3" (at 190.50 129.54 0) (effects (font (size 1.27 1.27)))) (property "Footprint" "MountingHole:MountingHole_3.2mm_M3" (at 190.50 124.46 0) (effects (font (size 1.27 1.27)) (hide yes))) (property "Datasheet" "~" (at 190.50 124.46 0) (effects (font (size 1.27 1.27)) (hide yes))) (property "Description" "Board mounting hole" (at 190.50 124.46 0) (effects (font (size 1.27 1.27)) (hide yes)))) (symbol (lib_id "Mechanical:MountingHole") (at 200.66 124.46 0) (unit 1) (exclude_from_sim no) (in_bom no) (on_board yes) (dnp no) (property "Reference" "H2" (at 200.66 119.38 0) (effects (font (size 1.27 1.27)))) (property "Value" "M3" (at 200.66 129.54 0) (effects (font (size 1.27 1.27)))) (property "Footprint" "MountingHole:MountingHole_3.2mm_M3" (at 200.66 124.46 0) (effects (font (size 1.27 1.27)) (hide yes))) (property "Datasheet" "~" (at 200.66 124.46 0) (effects (font (size 1.27 1.27)) (hide yes))) (property "Description" "Board mounting hole" (at 200.66 124.46 0) (effects (font (size 1.27 1.27)) (hide yes)))) (symbol (lib_id "Mechanical:MountingHole") (at 210.82 124.46 0) (unit 1) (exclude_from_sim no) (in_bom no) (on_board yes) (dnp no) (property "Reference" "H3" (at 210.82 119.38 0) (effects (font (size 1.27 1.27)))) (property "Value" "M3" (at 210.82 129.54 0) (effects (font (size 1.27 1.27)))) (property "Footprint" "MountingHole:MountingHole_3.2mm_M3" (at 210.82 124.46 0) (effects (font (size 1.27 1.27)) (hide yes))) (property "Datasheet" "~" (at 210.82 124.46 0) (effects (font (size 1.27 1.27)) (hide yes))) (property "Description" "Board mounting hole" (at 210.82 124.46 0) (effects (font (size 1.27 1.27)) (hide yes)))) (symbol (lib_id "Mechanical:MountingHole") (at 220.98 124.46 0) (unit 1) (exclude_from_sim no) (in_bom no) (on_board yes) (dnp no) (property "Reference" "H4" (at 220.98 119.38 0) (effects (font (size 1.27 1.27)))) (property "Value" "M3" (at 220.98 129.54 0) (effects (font (size 1.27 1.27)))) (property "Footprint" "MountingHole:MountingHole_3.2mm_M3" (at 220.98 124.46 0) (effects (font (size 1.27 1.27)) (hide yes))) (property "Datasheet" "~" (at 220.98 124.46 0) (effects (font (size 1.27 1.27)) (hide yes))) (property "Description" "Board mounting hole" (at 220.98 124.46 0) (effects (font (size 1.27 1.27)) (hide yes)))) (symbol (lib_id "Mechanical:MountingHole") (at 231.14 124.46 0) (unit 1) (exclude_from_sim no) (in_bom no) (on_board yes) (dnp no) (property "Reference" "H5" (at 231.14 119.38 0) (effects (font (size 1.27 1.27)))) (property "Value" "M2.5" (at 231.14 129.54 0) (effects (font (size 1.27 1.27)))) (property "Footprint" "MountingHole:MountingHole_2.7mm_M2.5" (at 231.14 124.46 0) (effects (font (size 1.27 1.27)) (hide yes))) (property "Datasheet" "~" (at 231.14 124.46 0) (effects (font (size 1.27 1.27)) (hide yes))) (property "Description" "Standoff hole for an MCP9601 module (11 mm M2.5 standoff)" (at 231.14 124.46 0) (effects (font (size 1.27 1.27)) (hide yes)))) (symbol (lib_id "Mechanical:MountingHole") (at 241.30 124.46 0) (unit 1) (exclude_from_sim no) (in_bom no) (on_board yes) (dnp no) (property "Reference" "H6" (at 241.30 119.38 0) (effects (font (size 1.27 1.27)))) (property "Value" "M2.5" (at 241.30 129.54 0) (effects (font (size 1.27 1.27)))) (property "Footprint" "MountingHole:MountingHole_2.7mm_M2.5" (at 241.30 124.46 0) (effects (font (size 1.27 1.27)) (hide yes))) (property "Datasheet" "~" (at 241.30 124.46 0) (effects (font (size 1.27 1.27)) (hide yes))) (property "Description" "Standoff hole for an MCP9601 module (11 mm M2.5 standoff)" (at 241.30 124.46 0) (effects (font (size 1.27 1.27)) (hide yes)))) (symbol (lib_id "Mechanical:MountingHole") (at 190.50 137.16 0) (unit 1) (exclude_from_sim no) (in_bom no) (on_board yes) (dnp no) (property "Reference" "H7" (at 190.50 132.08 0) (effects (font (size 1.27 1.27)))) (property "Value" "M2.5" (at 190.50 142.24 0) (effects (font (size 1.27 1.27)))) (property "Footprint" "MountingHole:MountingHole_2.7mm_M2.5" (at 190.50 137.16 0) (effects (font (size 1.27 1.27)) (hide yes))) (property "Datasheet" "~" (at 190.50 137.16 0) (effects (font (size 1.27 1.27)) (hide yes))) (property "Description" "Standoff hole for an MCP9601 module (11 mm M2.5 standoff)" (at 190.50 137.16 0) (effects (font (size 1.27 1.27)) (hide yes)))) (symbol (lib_id "Mechanical:MountingHole") (at 200.66 137.16 0) (unit 1) (exclude_from_sim no) (in_bom no) (on_board yes) (dnp no) (property "Reference" "H8" (at 200.66 132.08 0) (effects (font (size 1.27 1.27)))) (property "Value" "M2.5" (at 200.66 142.24 0) (effects (font (size 1.27 1.27)))) (property "Footprint" "MountingHole:MountingHole_2.7mm_M2.5" (at 200.66 137.16 0) (effects (font (size 1.27 1.27)) (hide yes))) (property "Datasheet" "~" (at 200.66 137.16 0) (effects (font (size 1.27 1.27)) (hide yes))) (property "Description" "Standoff hole for an MCP9601 module (11 mm M2.5 standoff)" (at 200.66 137.16 0) (effects (font (size 1.27 1.27)) (hide yes)))) (symbol (lib_id "Mechanical:MountingHole") (at 210.82 137.16 0) (unit 1) (exclude_from_sim no) (in_bom no) (on_board yes) (dnp no) (property "Reference" "H9" (at 210.82 132.08 0) (effects (font (size 1.27 1.27)))) (property "Value" "M2.5" (at 210.82 142.24 0) (effects (font (size 1.27 1.27)))) (property "Footprint" "MountingHole:MountingHole_2.7mm_M2.5" (at 210.82 137.16 0) (effects (font (size 1.27 1.27)) (hide yes))) (property "Datasheet" "~" (at 210.82 137.16 0) (effects (font (size 1.27 1.27)) (hide yes))) (property "Description" "Standoff hole for an MCP9601 module (11 mm M2.5 standoff)" (at 210.82 137.16 0) (effects (font (size 1.27 1.27)) (hide yes)))) (symbol (lib_id "Mechanical:MountingHole") (at 220.98 137.16 0) (unit 1) (exclude_from_sim no) (in_bom no) (on_board yes) (dnp no) (property "Reference" "H10" (at 220.98 132.08 0) (effects (font (size 1.27 1.27)))) (property "Value" "M2.5" (at 220.98 142.24 0) (effects (font (size 1.27 1.27)))) (property "Footprint" "MountingHole:MountingHole_2.7mm_M2.5" (at 220.98 137.16 0) (effects (font (size 1.27 1.27)) (hide yes))) (property "Datasheet" "~" (at 220.98 137.16 0) (effects (font (size 1.27 1.27)) (hide yes))) (property "Description" "Standoff hole for an MCP9601 module (11 mm M2.5 standoff)" (at 220.98 137.16 0) (effects (font (size 1.27 1.27)) (hide yes)))) (symbol (lib_id "Mechanical:MountingHole") (at 231.14 137.16 0) (unit 1) (exclude_from_sim no) (in_bom no) (on_board yes) (dnp no) (property "Reference" "H11" (at 231.14 132.08 0) (effects (font (size 1.27 1.27)))) (property "Value" "M2.5" (at 231.14 142.24 0) (effects (font (size 1.27 1.27)))) (property "Footprint" "MountingHole:MountingHole_2.7mm_M2.5" (at 231.14 137.16 0) (effects (font (size 1.27 1.27)) (hide yes))) (property "Datasheet" "~" (at 231.14 137.16 0) (effects (font (size 1.27 1.27)) (hide yes))) (property "Description" "Standoff hole for an MCP9601 module (11 mm M2.5 standoff)" (at 231.14 137.16 0) (effects (font (size 1.27 1.27)) (hide yes)))) (symbol (lib_id "Mechanical:MountingHole") (at 241.30 137.16 0) (unit 1) (exclude_from_sim no) (in_bom no) (on_board yes) (dnp no) (property "Reference" "H12" (at 241.30 132.08 0) (effects (font (size 1.27 1.27)))) (property "Value" "M2.5" (at 241.30 142.24 0) (effects (font (size 1.27 1.27)))) (property "Footprint" "MountingHole:MountingHole_2.7mm_M2.5" (at 241.30 137.16 0) (effects (font (size 1.27 1.27)) (hide yes))) (property "Datasheet" "~" (at 241.30 137.16 0) (effects (font (size 1.27 1.27)) (hide yes))) (property "Description" "Standoff hole for an MCP9601 module (11 mm M2.5 standoff)" (at 241.30 137.16 0) (effects (font (size 1.27 1.27)) (hide yes)))) (text "CHT + PARK BRAKE BOARD" (exclude_from_sim no) (at 101.60 17.78 0) (effects (font (size 2.54 2.54)) (justify left))) (text "Up to four Adafruit MCP9601 thermocouple amplifiers (5165), one per cylinder: each takes its Type K" (exclude_from_sim no) (at 101.60 22.86 0) (effects (font (size 1.27 1.27)) (justify left))) (text "thermocouple in its own screw terminal. ADDR sets the address: socket 1 to GND 0x60, 2 by 22k 0x65," (exclude_from_sim no) (at 101.60 26.67 0) (effects (font (size 1.27 1.27)) (justify left))) (text "3 by 43k 0x66, 4 open 0x67. ALERT1-4 not used. Parking brake: +12V via 2.2k (breakout board) -> D1 -> U1 LED" (exclude_from_sim no) (at 101.60 30.48 0) (effects (font (size 1.27 1.27)) (justify left))) (text "-> J2 SW; the switch closes to GND when the brake is set: BRAKE (GPIO 9) low. Pins with the same label are joined." (exclude_from_sim no) (at 101.60 34.29 0) (effects (font (size 1.27 1.27)) (justify left))) (text "H1-H4: M3 board mounting. H5-H12: M2.5, two per module, 11 mm standoffs." (exclude_from_sim no) (at 190.50 144.78 0) (effects (font (size 1.27 1.27)) (justify left))) (sheet_instances (path "" (page "1"))) (embedded_fonts no))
